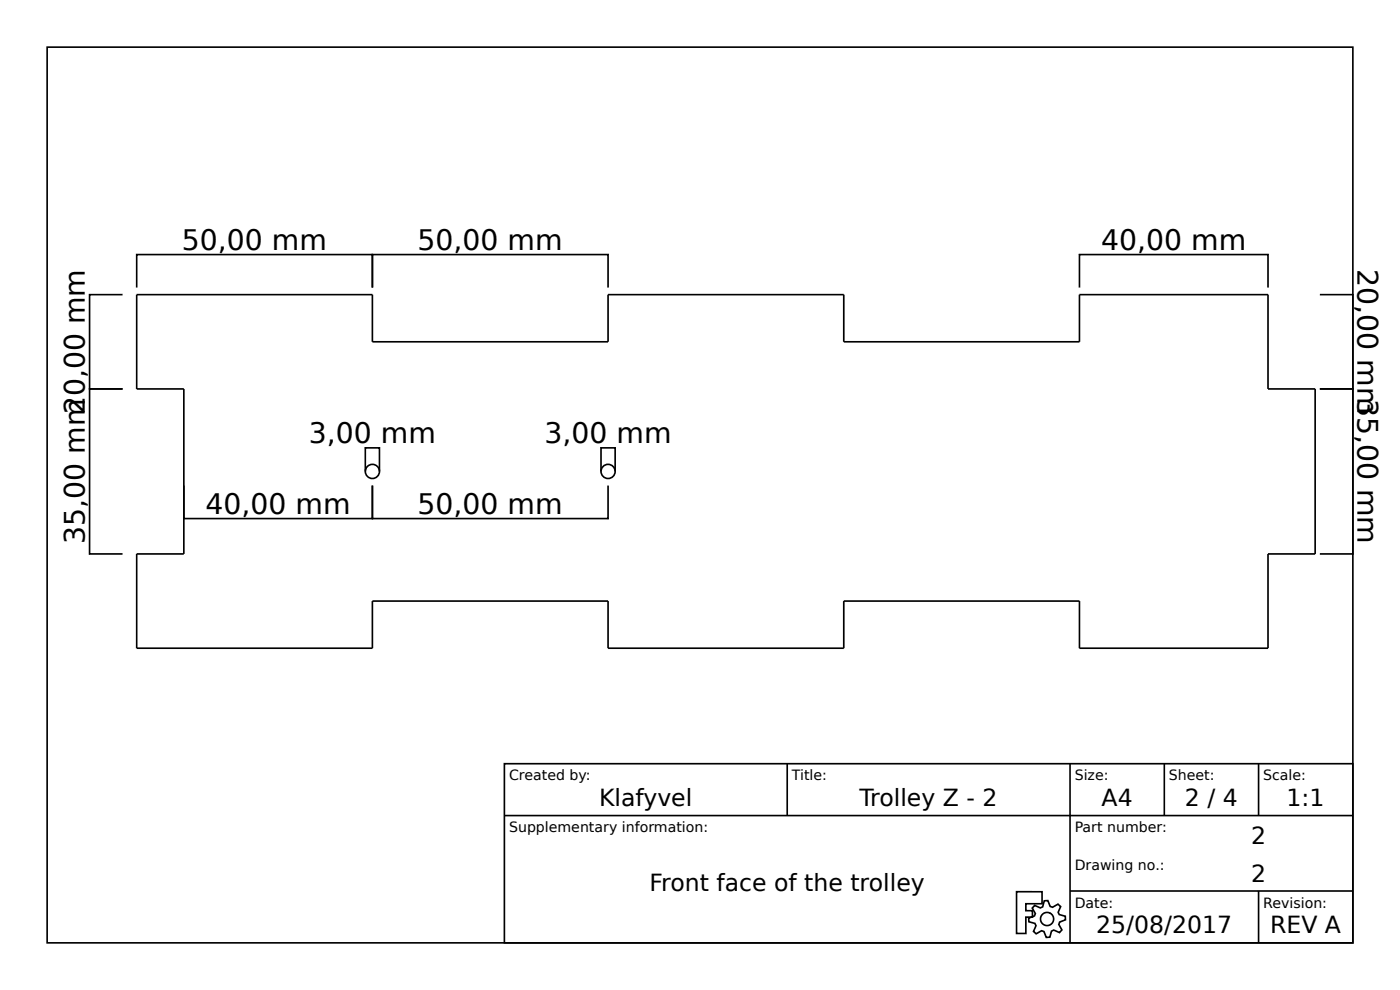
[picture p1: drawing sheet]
<svg xmlns="http://www.w3.org/2000/svg" width="297mm" height="210mm" viewBox="0 0 297 210" stroke-linecap="round" stroke-linejoin="round" font-family="sans-serif">
<g fill="none" stroke="#000" stroke-width=".35">
<path d="M10 10h277v190h-277zM26 62.5h-7v20h7h-7v35h7M29 61v-7h50v7v-7h50v7M29 62.5h50v10h50v-10h50v10h50v-10h40v20h10v35h-10v20h-40v-10h-50v10h-50v-10h-50v10h-50v-20h10v-35h-10zM229 61v-7h40v7M280 62.5h7v20h-7h7v35h-7M39 103v7h40v-7v7h50v-7M77.5 100v-5h3v5M127.5 100v-5h3v5M107 162h180v38h-180zM107 173h180M167 162v11"/>
<path d="M227 162v38M247 162v11M267 162v11M215.7 189.2h5.4v2.5h-3.5v1.5h1.4v1.3h-1.4v3.5h-1.9zM219.5 192.1l1.2 .5 .5-.2 .3-1.3 .8-.1 .5 1.3 .5 .1 1.1-.6 .6 .5-.5 1.2 .2 .5 1.3 .3v.8l-1.2 .5-.2 .5 .7 1.2-.5 .5-1.3-.5-.4 .2-.4 1.3h-.7l-.5-1.2-.5-.2-1.2 .7-.6-.5 .6-1.2-.3-.5-1.2-.4-.1-.7 1.3-.5 .1-.5-.6-1.2zM227 189h60M267 189v11"/>
<circle cx="79" cy="100" r="1.5"/>
<circle cx="129" cy="100" r="1.5"/>
<circle cx="222.1" cy="194.9" r="1.4"/>
</g>
<g fill="#000">
<circle cx="29" cy="54" r=".13"/>
<circle cx="79" cy="54" r=".13"/>
<circle cx="129" cy="54" r=".13"/>
<circle cx="229" cy="54" r=".13"/>
<circle cx="269" cy="54" r=".13"/>
<circle cx="19" cy="62.5" r=".13"/>
<circle cx="287" cy="62.5" r=".13"/>
<circle cx="19" cy="82.5" r=".13"/>
<circle cx="77.5" cy="95" r=".13"/>
<circle cx="80.5" cy="95" r=".13"/>
<circle cx="127.5" cy="95" r=".13"/>
<circle cx="130.5" cy="95" r=".13"/>
<circle cx="287" cy="82.5" r=".13"/>
<circle cx="19" cy="117.5" r=".13"/>
<circle cx="39" cy="110" r=".13"/>
<circle cx="79" cy="110" r=".13"/>
<circle cx="129" cy="110" r=".13"/>
<circle cx="287" cy="117.5" r=".13"/>
</g>
<g font-size="6">
<text x="38.6" y="53">50,00 mm</text>
<text x="88.6" y="53">50,00 mm</text>
<text x="233.6" y="53">40,00 mm</text>
<text x="288" y="57.1" transform="rotate(90 288 57.1)">20,00 mm</text>
<text x="18" y="87.9" transform="rotate(-90 18 87.9)">20,00 mm</text>
<text x="288" y="84.6" transform="rotate(90 288 84.6)">35,00 mm</text>
<text x="65.5" y="94">3,00 mm</text>
<text x="115.5" y="94">3,00 mm</text>
<text x="43.6" y="109">40,00 mm</text>
<text x="88.6" y="109">50,00 mm</text>
<text x="18" y="115.4" transform="rotate(-90 18 115.4)">35,00 mm</text>
</g>
<g font-size="5">
<text x="127.1" y="171">Klafyvel</text>
<text x="182.3" y="171">Trolley Z - 2</text>
<text x="233.7" y="171">A4</text>
<text x="251.4" y="171">2 / 4</text>
<text x="273" y="171">1:1</text>
<text x="265.4" y="179">2</text>
<text x="137.8" y="189">Front face of the trolley</text>
<text x="265.4" y="187">2</text>
<text x="232.6" y="198">25/08/2017</text>
<text x="269.4" y="198">REV A</text>
</g>
<g font-size="3">
<text x="108" y="165.5">Created by:</text>
<text x="168" y="165.5">Title:</text>
<text x="228" y="165.5">Size:</text>
<text x="248" y="165.5">Sheet:</text>
<text x="268" y="165.5">Scale:</text>
<text x="108" y="176.5">Supplementary information:</text>
<text x="228" y="176.5">Part number:</text>
<text x="228" y="184.5">Drawing no.:</text>
<text x="228" y="192.5">Date:</text>
<text x="268" y="192.5">Revision:</text>
</g>
</svg>
